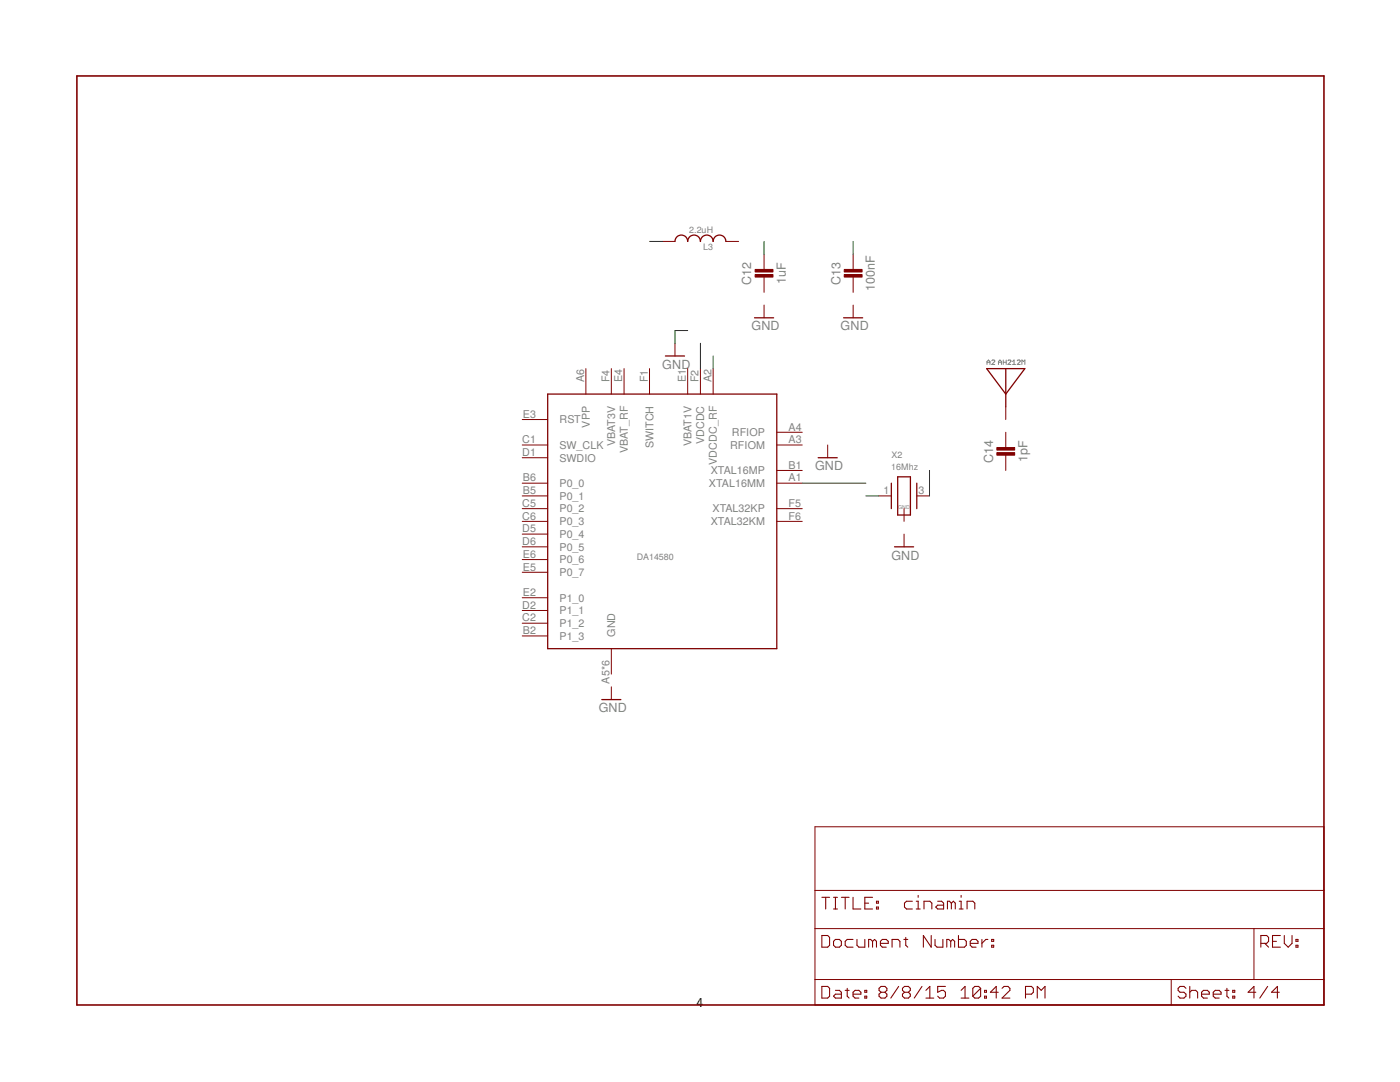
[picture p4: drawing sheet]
<svg xmlns="http://www.w3.org/2000/svg" width="279mm" height="216mm" viewBox="0 0 279 216" stroke-linecap="round" stroke-linejoin="round" font-family="sans-serif">
<g fill="none" stroke="#808080" stroke-width=".2">
<path d="M197 72.3h.6M197 72.7v-.6l.3-.3 .3 .3v.6M197.9 72l.2-.2 .4 .2-.6 .7h.6M199.3 72.7v-.6l.3-.3 .3 .3v.6M199.3 72.3h.6M200.2 72.3h.6M200.2 71.8v.9M200.8 71.8v.9M201.1 72l.2-.2 .4 .2-.6 .7h.6M202.1 72.7h.6M202.1 72.1l.3-.3v.9M203 72l.2-.2 .4 .2-.6 .7h.6"/>
<path d="M203.9 72.7v-.9l.3 .3 .3-.3v.9"/>
</g>
<path d="M15.3 15.2h248.9v185.3h-248.9z" fill="none" stroke="#800000" stroke-width=".32"/>
<g fill="none" stroke="#800000" stroke-width=".2">
<path d="M132.2 48.2h2.5M144.9 48.2h2.5M152.5 50.7v3.1M152.5 55v3.3M170.3 50.7v3.1M170.3 55v3.3M116.9 73.6v5M122 73.6v5M124.5 73.6v5M129.6 73.6v5M134.7 68.5v2.5M137.2 73.6v5"/>
<path d="M139.8 73.6v5M142.3 73.6v5M152.5 60.9v2.5M170.3 60.9v2.5M104.2 83.7h5.1M104.2 88.8h5.1M104.2 91.3h5.1M104.2 96.4h5.1M104.2 99h5.1M155 88.8h5.1M155 96.4h5.1M155 86.3h5.1"/>
<path d="M155 93.9h5.1M165.2 88.8v2.5M175.3 99h2.6M183 99h2.5M200.7 81.2v2.5M200.7 86.3v3M200.7 90.6v3.3M104.2 101.5h5.1M104.2 104h5.1M104.2 106.6h5.1M104.2 109.1h5.1M104.2 111.7h5.1"/>
<path d="M104.2 114.2h5.1M104.2 119.3h5.1M155 101.5h5.1M155 104h5.1M180.4 101.5v2.5M180.4 106.6v2.5M104.2 121.8h5.1M104.2 124.4h5.1M104.2 126.9h5.1M122 129.4v5.1M122 137.1v2.5M162.6 165h101.6v35.5h-101.6z"/>
<path d="M162.6 177.7h101.6M162.6 185.3h101.6M162.6 195.5h101.6M233.7 195.5v5M250.3 185.3v10.2"/>
</g>
<g fill="none" stroke="#800000" stroke-width=".21">
<path d="M164 179h1.6M164.8 179v2.4M166.3 179h.8M166.7 179v2.4M167.9 179h1.6M168.7 179v2.4M170.2 179v2.4h1.6M174.1 179h-1.5v2.4h1.5M174.9 179.8h.4v.4h-.4zM182.1 179.8h-1.2l-.4 .4v.8l.4 .4h1.2M182.9 179.8h.3v1.6M183.2 178.7v.3"/>
<path d="M187.1 179.8h.8l.4 .4v1.2h-1.2l-.3-.4 .3-.4h1.2M191.4 179.8h.4v1.6M191.8 178.7v.3M164 186.7h1.2l.4 .3v1.6l-.4 .4h-1.2zM164 196.8h1.2l.4 .4v1.6l-.4 .4h-1.2zM166.3 187.8l.4-.3h.8l.4 .3v.8l-.4 .4h-.8l-.4-.4zM166.3 181.4h.8M166.7 197.6h.8l.4 .4v1.2h-1.2l-.4-.4 .4-.4h1.2M168.7 197.6h.8M169.1 197.2v1.6l.4 .4M170.2 198.4h1.6v-.4l-.4-.4h-.8l-.4 .4v.8l.4 .4h.8M170.2 187.5h-1.1l-.4 .3v.8l.4 .4h1.1"/>
<path d="M171 187.5v1.1l.4 .4h1.2v-1.5M172.6 198.8h.4v.4h-.4zM172.6 197.6h.4v.4h-.4zM172.6 180.2h.8M174.1 187.8l-.3-.3h-.4v1.5M174.1 187.8l.4-.3 .4 .3v1.2M174.1 187.8v1.2M174.9 181h.4v.4h-.4zM175.7 188.2h1.6v-.4l-.4-.3h-.8l-.4 .3v.8l.4 .4h.8M175.8 198l-.4 .4v.4l.4 .4h.8l.4-.4v-.4l-.4-.4M175.8 198l-.4-.4v-.4l.4-.4h.8l.4 .4v.4l-.4 .4M175.8 198h.8"/>
<path d="M178 189v-1.5h1.2l.4 .3v1.2M179.3 196.8l-1.5 2.4M180.4 187.5h.8M180.5 198l-.4 .4v.4l.4 .4h.8l.4-.4v-.4l-.4-.4M180.5 198l-.4-.4v-.4l.4-.4h.8l.4 .4v.4l-.4 .4M180.5 198h.8M180.8 187v1.6l.4 .4M182.9 181.4h.7M184 196.8l-1.5 2.4M184.4 181.4v-1.6h1.2l.4 .4v1.2M184.8 199.2h1.6M184.8 197.6l.8-.8v2.4"/>
<path d="M185.8 186.7v2.3l-1.5-2.3v2.3M186.6 187.5v1.1l.4 .4h1.2v-1.5M188.7 196.8h-1.6v1.2l.8-.4h.4l.4 .4v.8l-.4 .4h-.8l-.4-.4M189.7 187.8l-.4-.3h-.3v1.5M189.7 187.8v1.2M189.7 187.8l.4-.3 .4 .3v1.2M189.9 180.2l-.4-.4h-.4v1.6M189.9 180.2v1.2M189.9 180.2l.4-.4 .3 .4v1.2M191.3 186.7v2.3h1.2l.3-.4v-.8l-.3-.3h-1.2M191.4 181.4h.8M191.8 199.2h1.6"/>
<path d="M191.8 197.6l.8-.8v2.4M193 181.4v-1.6h1.2l.3 .4v1.2M193.6 188.2h1.6v-.4l-.4-.3h-.8l-.4 .3v.8l.4 .4h.8M195.7 197.2v1.6l-.4 .4h-.8l-.4-.4M195.7 197.2l-.4-.4h-.8l-.4 .4v1.6M195.7 197.2l-1.6 1.6M196 187.5v1.5M196.5 198.8h.4v.4h-.4zM196.5 197.6h.4v.4h-.4zM197.1 187.5h-.4l-.7 .7M197.9 188.6h.4v.4h-.4zM197.9 187.5h.4v.3h-.4z"/>
<path d="M199.2 198h-1.5l1.1-1.2v2.4M200 197.2l.4-.4h.8l.3 .4v.4l-1.5 1.6h1.5M204.7 198.4h1.1l.4-.4v-.8l-.4-.4h-1.1v2.4M207 199.2v-2.4l.8 .8 .8-.8v2.4M236.7 197.2l-.4-.4h-.8l-.4 .4v.4l.4 .4h.8l.4 .4v.4l-.4 .4h-.8l-.4-.4M237.4 198l.4-.4h.8l.4 .4v1.2M237.4 196.8v2.4M239.8 198.4h1.5v-.4l-.3-.4h-.8l-.4 .4v.8l.4 .4h.8M242.1 198.4h1.6v-.4l-.4-.4h-.8l-.4 .4v.8l.4 .4h.8M244.5 197.6h.8M244.9 197.2v1.6l.4 .4M246 198.8h.4v.4h-.4z"/>
<path d="M246 197.6h.4v.4h-.4zM250.6 198h-1.5l1.2-1.2v2.4M251.6 188.2h1.2l.4-.4v-.8l-.4-.3h-1.2v2.3M252.4 188.2l.8 .8M253 196.8l-1.6 2.4M254 187.8h.7M255.3 198h-1.5l1.1-1.2v2.4M255.5 186.7h-1.5v2.3h1.5M256.3 186.7v1.5l.8 .8 .8-.8v-1.5M258.6 188.6h.4v.4h-.4zM258.6 187.5h.4v.3h-.4z"/>
</g>
<g fill="none" stroke="#800000" stroke-width=".25">
<path d="M134.7 48.2a1.27 1.27 0 0 1 1.3-1.3 1.27 1.27 0 0 1 1.2 1.3 1.27 1.27 0 0 1 1.3-1.3 1.27 1.27 0 0 1 1.3 1.3 1.27 1.27 0 0 1 1.3-1.3 1.27 1.27 0 0 1 1.2 1.3 1.27 1.27 0 0 1 1.3-1.3 1.27 1.27 0 0 1 1.3 1.3M109.3 78.6h45.7v50.8h-45.7zM132.8 71h3.8M150.6 63.4h3.8M168.4 63.4h3.8M196.9 73.6h7.6l-3.8 5zM200.7 73.6v7.6M163.3 91.3h3.8M177.9 96.4v5.1M179.2 95.1h2.5v7.7h-2.5zM183 96.4v5.1M178.5 109.1h3.8"/>
<path d="M120.1 139.6h3.8"/>
</g>
<g fill="#800000" stroke="#800000" stroke-width=".2">
<path d="M198.9 89.3h3.6v.5h-3.6z"/>
<path d="M198.9 90.3h3.6v.5h-3.6z"/>
<path d="M168.5 53.8h3.5v.5h-3.5z"/>
<path d="M168.5 54.8h3.5v.5h-3.5z"/>
<path d="M150.7 53.8h3.6v.5h-3.6z"/>
<path d="M150.7 54.8h3.6v.5h-3.6z"/>
</g>
<path d="M129.6 48.2h2.6M152.5 48.2v2.5M170.3 48.2v2.5M137.2 66h-2.5v2.5M139.8 68.5v5.1M142.3 71v2.6M160.1 96.4h12.7M172.8 99h2.5M185.5 93.9v5.1" fill="none" stroke="#008000" stroke-width=".2"/>
<text font-size="2.7" x="139" y="200.9">4</text>
<g font-size="2.5" fill="#808080">
<text x="149.9" y="56.8" transform="rotate(-90 149.9 56.8)">C12</text>
<text x="156.8" y="56.7" transform="rotate(-90 156.8 56.7)">1uF</text>
<text x="167.7" y="56.8" transform="rotate(-90 167.7 56.8)">C13</text>
<text x="174.6" y="58.1" transform="rotate(-90 174.6 58.1)">100nF</text>
<text x="150" y="65.9">GND</text>
<text x="167.7" y="65.9">GND</text>
<text x="132.2" y="73.6">GND</text>
<text x="162.7" y="93.9">GND</text>
<text x="198.2" y="92.4" transform="rotate(-90 198.2 92.4)">C14</text>
<text x="205" y="92.3" transform="rotate(-90 205 92.3)">1pF</text>
<text x="177.9" y="111.7">GND</text>
<text x="119.5" y="142.1">GND</text>
</g>
<g font-size="2.1" fill="#808080">
<text x="116.6" y="76.3" transform="rotate(-90 116.6 76.3)">A6</text>
<text x="121.7" y="76.3" transform="rotate(-90 121.7 76.3)">F4</text>
<text x="124.2" y="76.3" transform="rotate(-90 124.2 76.3)">E4</text>
<text x="129.3" y="76.3" transform="rotate(-90 129.3 76.3)">F1</text>
<text x="136.9" y="76.3" transform="rotate(-90 136.9 76.3)">E1</text>
<text x="139.4" y="76.3" transform="rotate(-90 139.4 76.3)">F2</text>
<text x="142" y="76.3" transform="rotate(-90 142 76.3)">A2</text>
<text x="104.3" y="83.4">E3</text>
<text x="104.2" y="88.4">C1</text>
<text x="111.7" y="84.5">RST</text>
<text x="111.7" y="89.6">SW_CLK</text>
<text x="117.7" y="85.3" transform="rotate(-90 117.7 85.3)">VPP</text>
<text x="122.8" y="89" transform="rotate(-90 122.8 89)">VBAT3V</text>
<text x="130.4" y="89.3" transform="rotate(-90 130.4 89.3)">SWITCH</text>
<text x="138" y="89" transform="rotate(-90 138 89)">VBAT1V</text>
<text x="140.5" y="88.7" transform="rotate(-90 140.5 88.7)">VDCDC</text>
<text x="145.7" y="89.6">RFIOM</text>
<text x="146.1" y="87">RFIOP</text>
<text x="157.4" y="85.9">A4</text>
<text x="157.4" y="88.4">A3</text>
<text x="104.2" y="91">D1</text>
<text x="111.7" y="92.1">SWDIO</text>
<text x="125.3" y="90.5" transform="rotate(-90 125.3 90.5)">VBAT_RF</text>
<text x="141.8" y="94.6">XTAL16MP</text>
<text x="143.1" y="92.8" transform="rotate(-90 143.1 92.8)">VDCDC_RF</text>
<text x="157.4" y="93.5">B1</text>
<text x="104.2" y="101.1">C5</text>
<text x="104.3" y="96.1">B6</text>
<text x="104.3" y="98.6">B5</text>
<text x="111.7" y="97.2">P0_0</text>
<text x="111.7" y="99.7">P0_1</text>
<text x="141.5" y="97.2">XTAL16MM</text>
<text x="157.4" y="96.1">A1</text>
<text x="157.4" y="101.1">F5</text>
<text x="176.3" y="98.6">1</text>
<text x="183.3" y="98.6">3</text>
<text x="104.2" y="103.7">C6</text>
<text x="104.2" y="106.2">D5</text>
<text x="111.7" y="102.3">P0_2</text>
<text x="111.7" y="104.8">P0_3</text>
<text x="111.7" y="107.3">P0_4</text>
<text x="141.8" y="104.8">XTAL32KM</text>
<text x="142.2" y="102.3">XTAL32KP</text>
<text x="157.4" y="103.7">F6</text>
<text x="104.2" y="108.8">D6</text>
<text x="104.3" y="111.3">E6</text>
<text x="104.3" y="113.8">E5</text>
<text x="111.7" y="109.9">P0_5</text>
<text x="111.7" y="112.4">P0_6</text>
<text x="104.3" y="118.9">E2</text>
<text x="111.7" y="115">P0_7</text>
<text x="104.2" y="121.5">D2</text>
<text x="104.2" y="124">C2</text>
<text x="111.7" y="120">P1_0</text>
<text x="111.7" y="122.6">P1_1</text>
<text x="111.7" y="125.1">P1_2</text>
<text x="104.3" y="126.5">B2</text>
<text x="111.7" y="127.7">P1_3</text>
<text x="122.8" y="127.1" transform="rotate(-90 122.8 127.1)">GND</text>
<text x="121.7" y="136.4" transform="rotate(-90 121.7 136.4)">A5*6</text>
</g>
<g font-size="1.8" fill="#808080">
<text x="137.6" y="46.4">2.2uH</text>
<text x="140.3" y="49.9">L3</text>
<text x="177.9" y="93.9">16Mhz</text>
<text x="177.9" y="91.3">X2</text>
<text x="127.1" y="111.7">DA14580</text>
</g>
<text font-size="1.1" fill="#808080" x="179.2" y="101.5">GND</text>
</svg>
